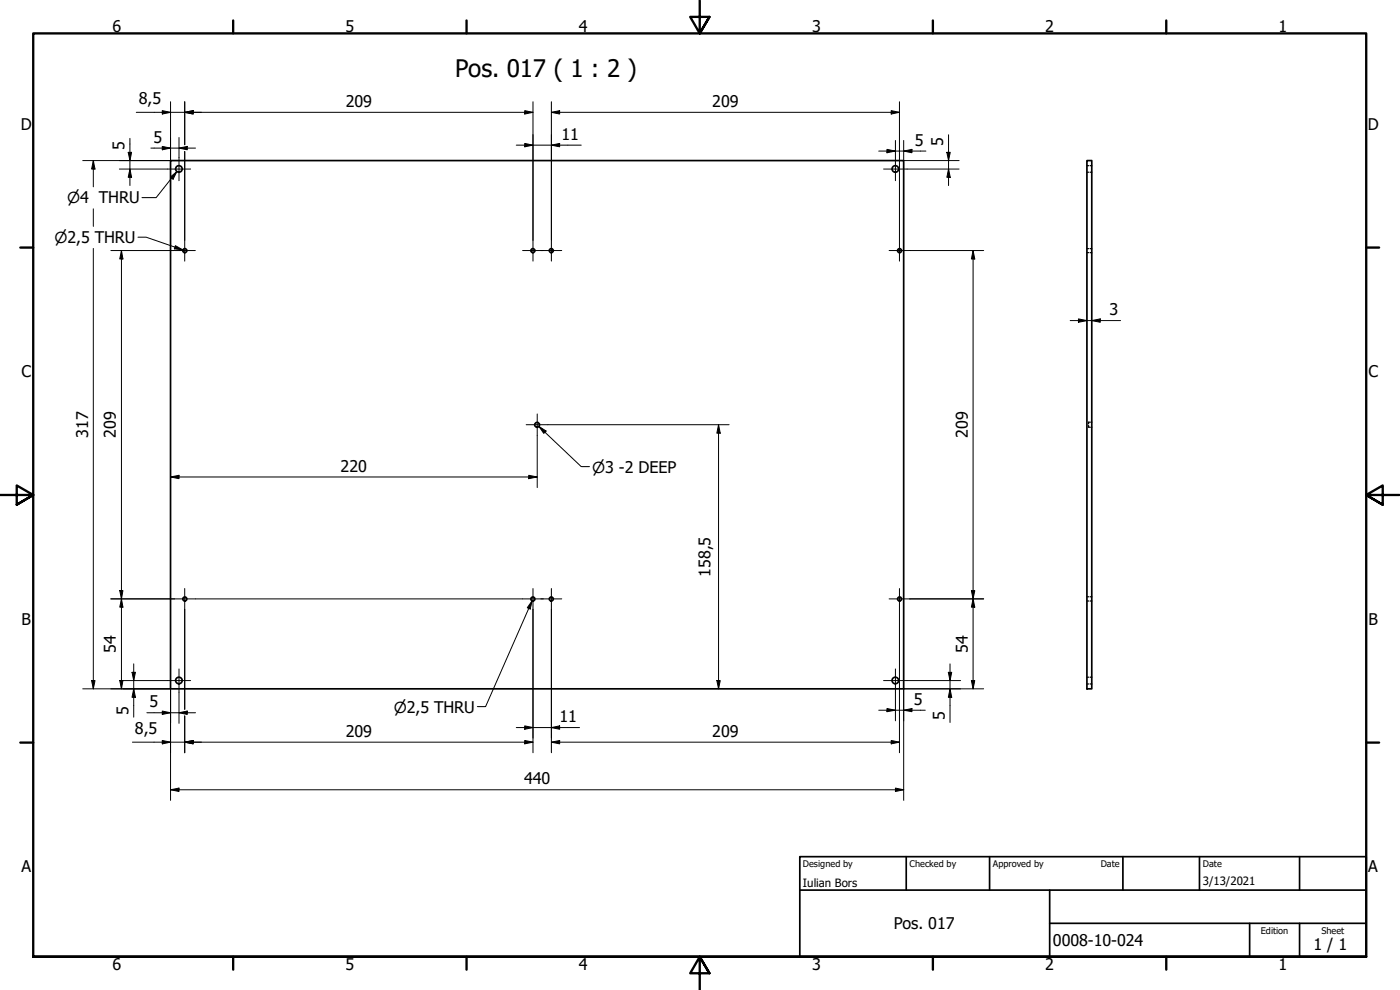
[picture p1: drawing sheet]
<svg xmlns="http://www.w3.org/2000/svg" width="420mm" height="297mm" viewBox="0 0 420 297" stroke-linecap="round" stroke-linejoin="round" font-family="sans-serif">
<!-- layer: Visible (ISO) -->
<g fill="none" stroke="#000" stroke-width=".51">
<path d="M51.2 48.2h220v158.5h-220zM326.2 48.2h1.5v158.5h-1.5z"/>
<circle cx="53.7" cy="50.7" r=".98"/>
<circle cx="268.7" cy="50.7" r=".98"/>
<circle cx="55.5" cy="75.2" r=".6"/>
<circle cx="159.9" cy="75.2" r=".6"/>
<circle cx="165.4" cy="75.2" r=".6"/>
<circle cx="270" cy="75.2" r=".6"/>
<circle cx="161.2" cy="127.5" r=".73"/>
<circle cx="55.5" cy="179.7" r=".6"/>
<circle cx="159.9" cy="179.7" r=".6"/>
<circle cx="165.4" cy="179.7" r=".6"/>
<circle cx="270" cy="179.7" r=".6"/>
<circle cx="53.7" cy="204.2" r=".98"/>
<circle cx="268.7" cy="204.2" r=".98"/>
</g>
<!-- layer: Hidden (ISO) -->
<g fill="none" stroke="#000" stroke-width=".38">
<path d="M326.2 51.7h.5M326.2 49.7h.5M327.2 51.7h.5M327.2 49.7h.5M326.2 74.6h.5M326.2 75.8h.5M327.2 74.6h.5M327.2 75.8h.5M326.7 127.7v.5h.3M327 126.7h-.3v.5M327.3 128.2h.4M327.3 126.7h.4"/>
<path d="M326.2 179.1h.5M327.2 179.1h.5M326.2 180.3h.5M327.2 180.3h.5M326.2 205.2h.5M326.2 203.2h.5M327.2 205.2h.5M327.2 203.2h.5"/>
</g>
<!-- layer: Border (ISO) -->
<g fill="none" stroke="#000" stroke-width=".7">
<path d="M70 6.1v3.9M140 6.1v3.9M210 0v10l-2.9-4.9h5.8l-2.9 4.9 2.9-4.9M280 6.1v3.9M350 6.1v3.9M6.1 74.3h3.9M410 74.3h3.9M0 148.5h10l-5-2.8v5.7l5-2.9-5 2.9M420 148.5h-10l5-2.8v5.7l-5-2.9 5 2.9M6.1 222.8h3.9M410 222.8h3.9M10 287.1v-277.1h400v277.1h-400h400"/>
<path d="M70 287.1v3.8M140 287.1v3.8M212.9 292l-2.9-4.9 2.9 4.9h-5.8l2.9-4.9v9.9M280 287.1v3.8M350 287.1v3.8"/>
</g>
<!-- layer: Title (ISO) -->
<path d="M240 257h170v30.1h-170zM272 257v10.1M297 257v10.1M337 257v10.1M360 257v10.1M390 257v10.1M240 267.1h170M315 277h95M315 267.1v20M375 277v10.1M390 277v10.1" fill="none" stroke="#000" stroke-width=".51"/>
<!-- layer: Dimension (ISO) -->
<g fill="none" stroke="#000" stroke-width=".3">
<path d="M40.9 33.7h119.1M48.7 33.2l2.5 .5-2.5 .5zM51.2 30.5v17.7h-26.4M55.4 33.7l2.6-.5v1zM55.4 30.5v12.9M157.5 33.2l2.5 .5-2.5 .5zM160 30.5v41.6M165.5 33.7l2.5-.5v1zM165.5 30.5v41.6M165.5 33.7h104.4M267.5 33.2l2.4 .5-2.4 .5zM269.9 30.5v20.1"/>
<path d="M28 48.2l.5 2.5h-1zM28 48.2v7.9M35.8 50.7h14.4M38.5 45.7h1l-.5 2.5zM39 50.7l.5 2.5h-1zM39 41.5v14.2M45.3 44.4h13.4M48.7 43.9l2.5 .5-2.5 .5zM53.7 44.4l2.5-.5v1zM53.7 41.3v5.9M55.4 45.5v5.1M55.4 50.8v21.3"/>
<path d="M154.9 43.5h19.5M157.5 43l2.5 .5-2.5 .6zM165.5 43.5l2.5-.5v1.1zM263.7 45.3h14.2M266.2 44.8l2.5 .5-2.5 .5zM268.7 42.1v5.1M269.9 50.8v21.3M271.2 45.3l2.5-.5v1zM271.2 42.1v6.1h16.6M272.2 50.7h15.6M284.2 45.7h1l-.5 2.5zM284.7 50.7l.5 2.5h-1z"/>
<path d="M284.7 40.4v15.3M28 62.7v5.2M28 74.5v132.2M33.3 75.2h19M36.4 75.2l.5 2.5h-1zM36.4 75.2v131.5M273 75.2h22.2M292 75.2l.5 2.5h-1zM292 75.2v131.5M321.2 96.2h15.1M323.7 95.7l2.5 .5-2.5 .5zM327.7 96.2l2.5-.5v1z"/>
<path d="M161.2 130.7v15.6M164.5 127.4h54.3M215.6 127.4l.6 2.6h-1.1zM215.6 127.4v79.3M51.2 143.1l2.5-.5v1zM51.2 143.1h110M158.7 142.6l2.5 .5-2.5 .5zM33.3 179.7h19M35.9 177.2h1l-.5 2.5zM36.4 179.7l.5 2.5h-1zM58.6 179.7h98.2M273 179.7h22.2"/>
<path d="M291.5 177.2h1l-.5 2.5zM292 179.7l.5 2.5h-1zM40.1 199.2v16M55.4 182.8v21.3M160 182.8v43.1M165.5 182.8v43.1M269.9 182.8v21.3M285.1 199.2v17.6M24.8 206.7h26.4v33.4M27.5 204.2h1l-.5 2.5zM35.9 204.2h1l-.5 2.5zM37 204.2h13.2"/>
<path d="M39.6 201.7h1l-.5 2.5zM40.1 206.7l.5 2.5h-1zM44.1 213.9h14.6M48.7 213.3l2.5 .6-2.5 .5zM53.7 213.9l2.5-.6v1.1zM53.7 207.7v9.3M55.4 204.3v8.5M55.4 214.8v11.1M154.9 218.3h19M157.5 217.8l2.5 .5-2.5 .5zM165.5 218.3l2.5-.5v1zM215.1 204.2h1.1l-.6 2.5z"/>
<path d="M263.7 213.1h14M266.2 212.6l2.5 .5-2.5 .4zM268.7 207.7v8.6M269.9 204.3v21.6M271.2 213.1l2.5-.5v.9zM272.2 204.2h16.1M284.6 201.7h1l-.5 2.5zM285.1 206.7l.5 2.5h-1zM291.5 204.2h1l-.5 2.5zM295.2 206.7h-24v33.4M39.8 222.7h120.2M48.7 222.2l2.5 .5-2.5 .5z"/>
<path d="M51.2 237l2.5-.5v1zM51.2 237h220M55.4 222.7l2.6-.5v1zM157.5 222.2l2.5 .5-2.5 .5zM165.5 222.7l2.5-.5v1zM165.5 222.7h104.4M267.5 222.2l2.4 .5-2.4 .5zM268.7 236.5l2.5 .5-2.5 .5z"/>
</g>
<g fill="#000">
<path d="M48.7 33.2l2.5 .5-2.5 .5z" fill-rule="evenodd"/>
<path d="M55.4 33.7l2.6-.5v1z" fill-rule="evenodd"/>
<path d="M55.4 33.7l2.6-.5v1z" fill-rule="evenodd"/>
<path d="M157.5 33.2l2.5 .5-2.5 .5z" fill-rule="evenodd"/>
<path d="M165.5 33.7l2.5-.5v1z" fill-rule="evenodd"/>
<path d="M267.5 33.2l2.4 .5-2.4 .5z" fill-rule="evenodd"/>
<path d="M28 48.2l.5 2.5h-1z" fill-rule="evenodd"/>
<path d="M38.5 45.7h1l-.5 2.5z" fill-rule="evenodd"/>
<path d="M39 50.7l.5 2.5h-1z" fill-rule="evenodd"/>
<path d="M48.7 43.9l2.5 .5-2.5 .5z" fill-rule="evenodd"/>
<path d="M53.7 44.4l2.5-.5v1z" fill-rule="evenodd"/>
<path d="M157.5 43l2.5 .5-2.5 .6z" fill-rule="evenodd"/>
<path d="M165.5 43.5l2.5-.5v1.1z" fill-rule="evenodd"/>
<path d="M266.2 44.8l2.5 .5-2.5 .5z" fill-rule="evenodd"/>
<path d="M271.2 45.3l2.5-.5v1z" fill-rule="evenodd"/>
<path d="M284.2 45.7h1l-.5 2.5z" fill-rule="evenodd"/>
<path d="M284.7 50.7l.5 2.5h-1z" fill-rule="evenodd"/>
<path d="M36.4 75.2l.5 2.5h-1z" fill-rule="evenodd"/>
<path d="M292 75.2l.5 2.5h-1z" fill-rule="evenodd"/>
<path d="M323.7 95.7l2.5 .5-2.5 .5z" fill-rule="evenodd"/>
<path d="M327.7 96.2l2.5-.5v1z" fill-rule="evenodd"/>
<path d="M215.6 127.4l.6 2.6h-1.1z" fill-rule="evenodd"/>
<path d="M51.2 143.1l2.5-.5v1z" fill-rule="evenodd"/>
<path d="M158.7 142.6l2.5 .5-2.5 .5z" fill-rule="evenodd"/>
<path d="M35.9 177.2h1l-.5 2.5z" fill-rule="evenodd"/>
<path d="M291.5 177.2h1l-.5 2.5z" fill-rule="evenodd"/>
<path d="M36.4 179.7l.5 2.5h-1z" fill-rule="evenodd"/>
<path d="M292 179.7l.5 2.5h-1z" fill-rule="evenodd"/>
<path d="M27.5 204.2h1l-.5 2.5z" fill-rule="evenodd"/>
<path d="M35.9 204.2h1l-.5 2.5z" fill-rule="evenodd"/>
<path d="M39.6 201.7h1l-.5 2.5z" fill-rule="evenodd"/>
<path d="M40.1 206.7l.5 2.5h-1z" fill-rule="evenodd"/>
<path d="M48.7 213.3l2.5 .6-2.5 .5z" fill-rule="evenodd"/>
<path d="M53.7 213.9l2.5-.6v1.1z" fill-rule="evenodd"/>
<path d="M157.5 217.8l2.5 .5-2.5 .5z" fill-rule="evenodd"/>
<path d="M165.5 218.3l2.5-.5v1z" fill-rule="evenodd"/>
<path d="M215.1 204.2h1.1l-.6 2.5z" fill-rule="evenodd"/>
<path d="M266.2 212.6l2.5 .5-2.5 .4z" fill-rule="evenodd"/>
<path d="M271.2 213.1l2.5-.5v.9z" fill-rule="evenodd"/>
<path d="M284.6 201.7h1l-.5 2.5z" fill-rule="evenodd"/>
<path d="M285.1 206.7l.5 2.5h-1z" fill-rule="evenodd"/>
<path d="M291.5 204.2h1l-.5 2.5z" fill-rule="evenodd"/>
<path d="M48.7 222.2l2.5 .5-2.5 .5z" fill-rule="evenodd"/>
<path d="M51.2 237l2.5-.5v1z" fill-rule="evenodd"/>
<path d="M55.4 222.7l2.6-.5v1z" fill-rule="evenodd"/>
<path d="M55.4 222.7l2.6-.5v1z" fill-rule="evenodd"/>
<path d="M157.5 222.2l2.5 .5-2.5 .5z" fill-rule="evenodd"/>
<path d="M165.5 222.7l2.5-.5v1z" fill-rule="evenodd"/>
<path d="M267.5 222.2l2.4 .5-2.4 .5z" fill-rule="evenodd"/>
<path d="M268.7 236.5l2.5 .5-2.5 .5z" fill-rule="evenodd"/>
</g>
<!-- layer: Center Mark (ISO) -->
<g fill="none" stroke="#000" stroke-width=".3">
<path d="M50.2 50.7h7M53.7 47.2v7M265.2 50.7h7M268.7 47.2v7M52.3 75.2h6.3M55.4 72.1v6.2M156.8 75.2h6.3M160 72.1v6.2M162.3 75.2h6.3M165.5 72.1v6.2M266.8 75.2h6.2M269.9 72.1v6.2"/>
<path d="M157.9 127.4h6.6M161.2 124.2v6.5M52.3 179.7h6.3M55.4 176.6v6.2M156.8 179.7h6.3M160 176.6v6.2M162.3 179.7h6.3M165.5 176.6v6.2M266.8 179.7h6.2M269.9 176.6v6.2M50.2 204.2h7M53.7 200.7v7"/>
<path d="M265.2 204.2h7M268.7 200.7v7"/>
</g>
<!-- layer: Symbol (ISO) -->
<path d="M51.1 53.1l2-1.6-1.2 2.3zM53.1 51.5l-6.2 7.8h-4.3M41.4 71.2h2.5l11 3.8M52.6 73.7l2.3 1.3-2.6-.3zM161.7 127.9l2.2 1.4-.7 .7zM161.7 127.9l12.7 12.1h2.5M159.7 180.3l-.6 2.4-.9-.3zM159.7 180.3l-14 31.7h-2.4" fill="none" stroke="#000" stroke-width=".3"/>
<g fill="#000">
<path d="M51.1 53.1l2-1.6-1.2 2.3z" fill-rule="evenodd"/>
<path d="M52.6 73.7l2.3 1.3-2.6-.3z" fill-rule="evenodd"/>
<path d="M161.7 127.9l2.2 1.4-.7 .7z" fill-rule="evenodd"/>
<path d="M159.7 180.3l-.6 2.4-.9-.3z" fill-rule="evenodd"/>
</g>
<text font-size="7.2" x="136.6" y="23">Pos. 017 ( 1 : 2 )</text>
<g font-size="4.8">
<text x="33.7" y="9.6">6</text>
<text x="103.7" y="9.6">5</text>
<text x="173.7" y="9.6">4</text>
<text x="243.7" y="9.6">3</text>
<text x="313.7" y="9.6">2</text>
<text x="383.7" y="9.6">1</text>
<text x="41.7" y="31.3">8,5</text>
<text x="103.8" y="32.1">209</text>
<text x="213.7" y="32.1">209</text>
<text x="6.2" y="38.9">D</text>
<text x="410.5" y="38.9">D</text>
<text x="37.4" y="44.9" transform="rotate(-90 37.4 44.9)">5</text>
<text x="46" y="42.8">5</text>
<text x="168.5" y="42">11</text>
<text x="274.5" y="43.7">5</text>
<text x="283.1" y="43.8" transform="rotate(-90 283.1 43.8)">5</text>
<text x="332.9" y="94.6">3</text>
<text x="6.4" y="113.1">C</text>
<text x="410.7" y="113.1">C</text>
<text x="26.4" y="131.4" transform="rotate(-90 26.4 131.4)">317</text>
<text x="34.8" y="131.4" transform="rotate(-90 34.8 131.4)">209</text>
<text x="290.4" y="131.4" transform="rotate(-90 290.4 131.4)">209</text>
<text x="102.2" y="141.5">220</text>
<text x="213.2" y="173.1" transform="rotate(-90 213.2 173.1)">158,5</text>
<text x="6.4" y="187.4">B</text>
<text x="410.7" y="187.4">B</text>
<text x="34.8" y="195.8" transform="rotate(-90 34.8 195.8)">54</text>
<text x="290.4" y="195.8" transform="rotate(-90 290.4 195.8)">54</text>
<text x="38.5" y="214.4" transform="rotate(-90 38.5 214.4)">5</text>
<text x="44.8" y="212.3">5</text>
<text x="274.3" y="211.4">5</text>
<text x="40.5" y="220.3">8,5</text>
<text x="103.8" y="221.1">209</text>
<text x="168" y="216.8">11</text>
<text x="213.7" y="221.1">209</text>
<text x="283.5" y="216" transform="rotate(-90 283.5 216)">5</text>
<text x="157.3" y="235.4">440</text>
<text x="6.4" y="261.7">A</text>
<text x="410.7" y="261.7">A</text>
<text x="268.2" y="278.8">Pos. 017</text>
<text x="316" y="283.8">0008-10-024</text>
<text x="394.2" y="285">1 / 1</text>
<text x="33.7" y="290.9">6</text>
<text x="103.7" y="290.9">5</text>
<text x="173.7" y="290.9">4</text>
<text x="243.7" y="290.9">3</text>
<text x="313.7" y="290.9">2</text>
<text x="383.7" y="290.9">1</text>
</g>
<g font-size="4.6">
<text x="20.1" y="61">⌀4 THRU</text>
<text x="16.3" y="72.9">⌀2,5 THRU</text>
<text x="177.7" y="141.8">⌀3 -2 DEEP</text>
<text x="118.2" y="213.8">⌀2,5 THRU</text>
</g>
<g font-size="3.4">
<text x="241" y="266">Iulian Bors</text>
<text x="361" y="265.5">3/13/2021</text>
</g>
<g font-size="2.7">
<text x="241" y="260.1">Designed by</text>
<text x="273" y="260.1">Checked by</text>
<text x="298" y="260.1">Approved by</text>
<text x="330.3" y="260">Date</text>
<text x="361" y="260">Date</text>
<text x="378.4" y="280.1">Edition</text>
<text x="396.6" y="280.1">Sheet</text>
</g>
</svg>
